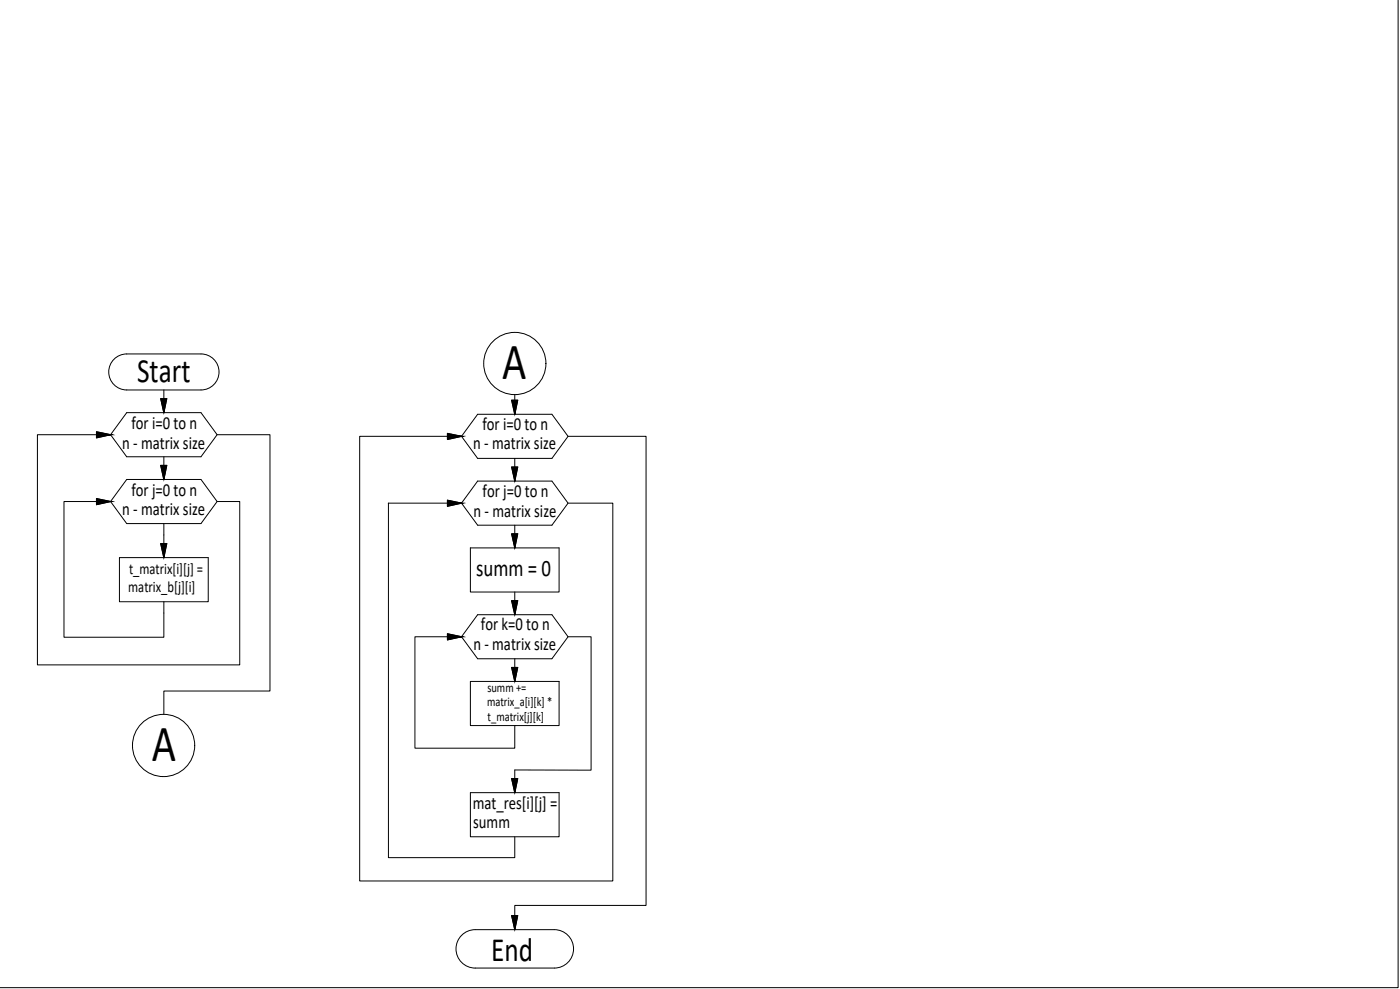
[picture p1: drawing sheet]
<svg xmlns="http://www.w3.org/2000/svg" width="841mm" height="594mm" viewBox="0 0 841 594" stroke-linecap="round" stroke-linejoin="round" font-family="sans-serif">
<!-- layer: Tonk -->
<g fill="none" stroke="#000" stroke-width=".6">
<path d="M68 216l3-2 4-1h46a11 11 0 0 1 11 10 11 11 0 0 1-11 11h-45a11 11 0 0 1-10-6 11 11 0 0 1 2-12zM98 234v14M76 248h45l9 13-9 13h-45l-10-13zM287 249h45l9 13-9 13h-45l-10-13zM309 242v7M98 274v14M309 275v14M76 288h45l9 13-9 14h-45l-10-14zM287 289h45l9 13-9 13h-45l-10-13zM98 315v20M309 315v14M72 335h53v26h-53z"/>
<path d="M283 329h53v27h-53zM309 356v13M98 361v7M287 369h45l9 13-9 14h-45l-10-14zM309 396v13M283 409h53v27h-53zM283 476h53v27h-53zM309 463v13M277 562l3-2 4-1 49-1a12 12 0 0 1 12 12 12 12 0 0 1-12 12h-48a12 12 0 0 1-10-8 12 12 0 0 1 2-12z"/>
</g>
<!-- layer: Format -->
<g fill="#000" stroke="#000" stroke-width=".6">
<path d="M97 239h3l-2 9zM307 240h4l-2 9zM97 280h3l-2 8zM307 281h4l-2 8zM97 327h3l-2 8zM307 321h4l-2 8zM307 361h4l-2 8zM307 401h4l-2 8zM307 468h4l-2 8zM307 550h4l-2 8z"/>
<path d="M58 259l8 2h-8zM58 261v2l8-2z"/>
<path d="M269 260l8 2h-8zM269 262v2l8-2z"/>
<path d="M58 300l8 1h-8zM58 301v2l8-2z"/>
<path d="M269 300l8 2h-8zM269 302v2l8-2z"/>
<path d="M269 381l8 1h-8zM269 382v2l8-2z"/>
</g>
<g fill="none" stroke="#000" stroke-width=".72">
<path d="M97 239h3l-2 9zM58 259l8 2-8 2zM307 240h4l-2 9zM97 280h3l-2 8zM269 260l8 2-8 2zM58 300l8 1-8 2zM307 281h4l-2 8zM269 300l8 2-8 2zM97 327h3l-2 8zM307 321h4l-2 8zM307 361h4l-2 8zM269 381l8 1-8 2z"/>
<path d="M307 401h4l-2 8zM307 468h4l-2 8zM307 550h4l-2 8z"/>
</g>
<!-- layer: 0 -->
<g fill="none" stroke="#000" stroke-width=".6">
<path d="M840 0v593h-840M309 237v12M66 261h-44v138h122v-98h-14M130 261h32v154h-64v14M277 262h-61v267h152v-227h-27M341 262h47v282h-79v14M66 301h-28v82h60v-15M233 302h44M233 302v213h76v-12M277 382h-28v67h60v-13M341 382h14v81h-46"/>
<circle cx="309" cy="218" r="19"/>
<circle cx="98" cy="448" r="19"/>
</g>
<g font-size="31.5">
<text x="302" y="227">А</text>
<text x="91" y="457">А</text>
</g>
<g font-size="20.5">
<text x="82" y="230">Start</text>
<text x="295" y="577">End</text>
</g>
<text font-size="14.2" x="286" y="346">summ = 0</text>
<g font-size="11">
<text x="79" y="258">for i=0 to n</text>
<text x="290" y="258">for i=0 to n</text>
<text x="73" y="270">n - matrix size</text>
<text x="284" y="270">n - matrix size</text>
<text x="79" y="298">for j=0 to n</text>
<text x="290" y="299">for j=0 to n</text>
<text x="73" y="310">n - matrix size</text>
<text x="284" y="310">n - matrix size</text>
<text x="289" y="379">for k=0 to n</text>
<text x="284" y="390">n - matrix size</text>
<text x="284" y="486">mat_res[i][j] =</text>
<text x="284" y="497">summ</text>
</g>
<g font-size="9.5">
<text x="78" y="345">t_matrix[i][j] =</text>
<text x="77" y="355">matrix_b[j][i]</text>
</g>
<g font-size="7.9">
<text x="293" y="416">summ +=</text>
<text x="293" y="424">matrix_a[i][k] *</text>
<text x="293" y="433">t_matrix[j][k]</text>
</g>
</svg>
